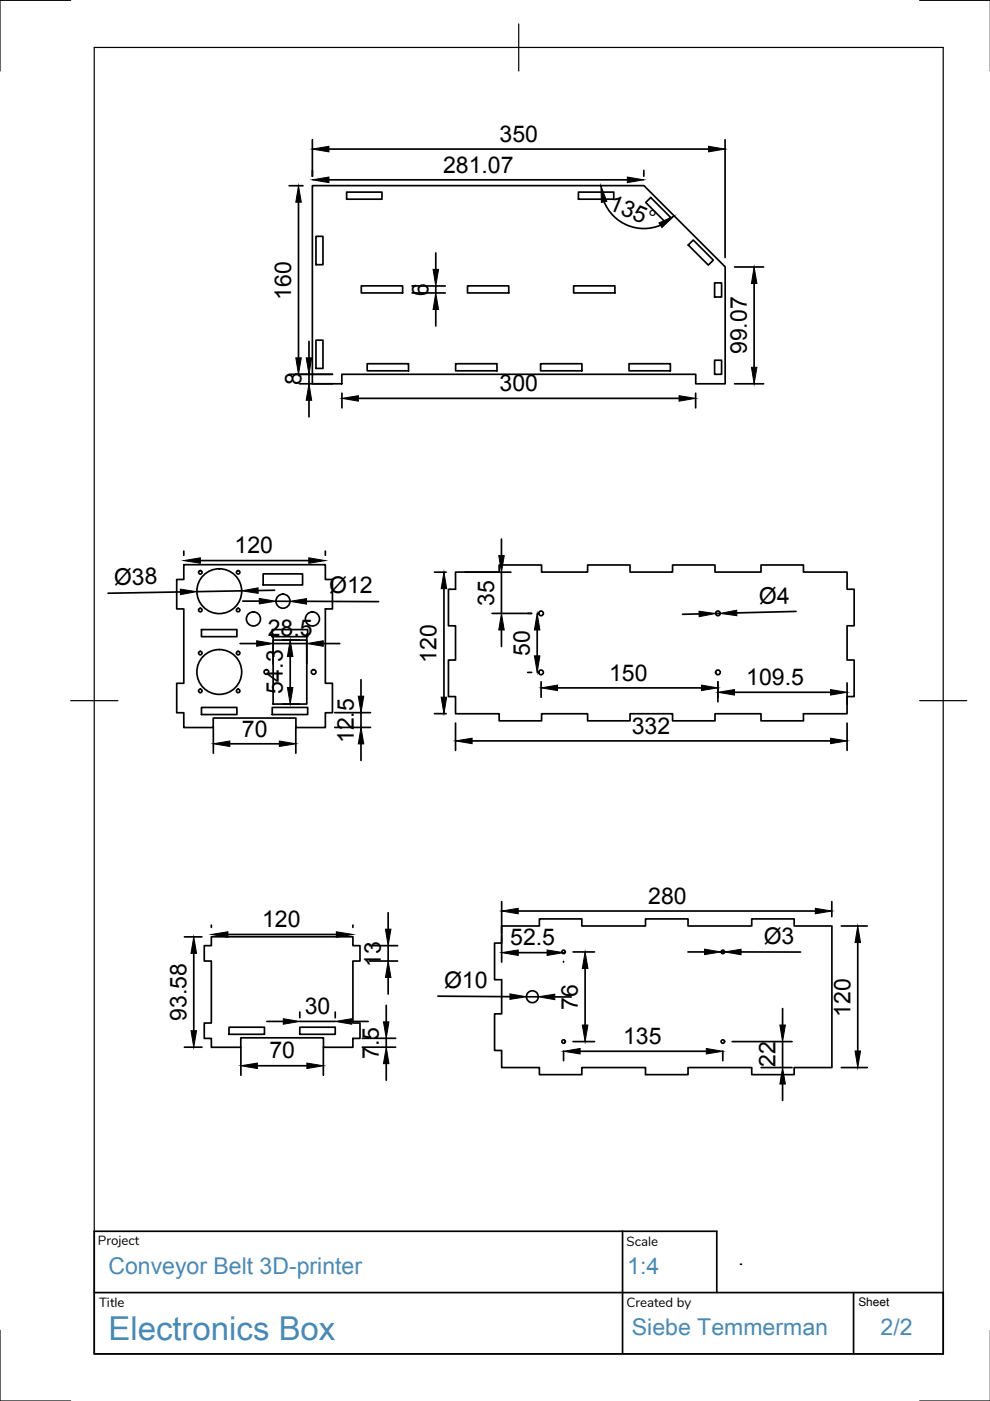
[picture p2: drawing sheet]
<svg xmlns="http://www.w3.org/2000/svg" width="210mm" height="297mm" viewBox="0 0 210 297" stroke-linecap="round" stroke-linejoin="round" font-family="sans-serif">
<!-- layer: Visible -->
<g fill="none" stroke="#000" stroke-width=".36">
<path d="M66.2 39.4h70.3l17.3 17.2v24.8h-6.3v-2h-75v2h-6.3zM67 50.1h1.5v6h-1.5zM73.5 40.7h7.5v1.5h-7.5zM122.6 40.7h7.5v1.5h-7.5zM136.9 42.9l1.1-1 4.2 4.2-1 1.1zM147 50.9l4.2 4.2-1 1.1-4.3-4.2zM151.5 60h1.5v3h-1.5zM67 72.1h1.5v6h-1.5zM76.6 60.6h8.8v1.5h-8.8zM77.9 77.1h8.7v1.5h-8.7zM96.6 77.1h8.8v1.5h-8.8zM99.1 60.6h8.8v1.5h-8.8z"/>
<path d="M114.6 77.1h8.8v1.5h-8.8zM121.6 60.6h8.8v1.5h-8.8zM133.4 77.1h8.7v1.5h-8.7zM151.5 76.4h1.5v3h-1.5zM39 119.7h30v3.2h1.5v6.2h-1.5v15.8h1.5v6.2h-1.5v3.1h-6.3v-2h-17.5v2h-6.2v-3.1h-1.5v-6.2h1.5v-15.8h-1.5v-6.2h1.5zM42.7 133.5h7.5v1.5h-7.5zM55.8 121.7h8.4v2.3h-8.4zM57.7 133.5h7.5v1.5h-7.5zM57.9 135.7h7.1v13.6h-7.1zM96.6 121.3h9.2v-1.5h9v1.5h9.8v-1.5h9v1.5h9v-1.5h9v1.5h9.8v-1.5h8.9v1.5h9.3v3.6h1.5v7.8h-1.5v7.2h1.5v7.8h-1.5v3.6h-9.3v1.5h-8.9v-1.5h-9.8v1.5h-9v-1.5h-9v1.5h-9v-1.5h-9.8v1.5h-9v-1.5h-9.2v-3.6h-1.5v-7.8h1.5v-7.2h-1.5v-7.8h1.5zM42.7 150h7.5v1.5h-7.5zM57.7 150h7.5v1.5h-7.5z"/>
<path d="M44.8 198.6h30v1.9h1.5v3.3h-1.5v13.1h1.5v3.3h-1.5v1.8h-6.2v-2h-17.5v2h-6.3v-1.8h-1.5v-3.3h1.5v-13.1h-1.5v-3.3h1.5zM106.4 196.3h8v-1.5h9v1.5h13.5v-1.5h9v1.5h13.5v-1.5h9v1.5h8v30h-8v1.5h-9v-1.5h-13.5v1.5h-9v-1.5h-13.5v1.5h-9v-1.5h-8v-3.6h-1.5v-7.7h1.5v-7.3h-1.5v-7.8h1.5zM48.6 217.8h7.5v1.5h-7.5zM63.6 217.8h7.5v1.5h-7.5z"/>
<circle cx="42.5" cy="138.5" r=".37"/>
<circle cx="42.5" cy="129.3" r=".37"/>
<circle cx="42.5" cy="121.3" r=".37"/>
<circle cx="46.5" cy="125.3" r="4.8"/>
<circle cx="50.5" cy="138.5" r=".37"/>
<circle cx="50.5" cy="129.3" r=".37"/>
<circle cx="50.5" cy="121.3" r=".37"/>
<circle cx="53.7" cy="131.2" r="1.49"/>
<circle cx="60" cy="127.5" r="1.49"/>
<circle cx="66.2" cy="131.2" r="1.49"/>
<circle cx="114.7" cy="130" r=".5"/>
<circle cx="152.2" cy="130" r=".5"/>
<circle cx="42.5" cy="146.5" r=".37"/>
<circle cx="46.5" cy="142.5" r="4.8"/>
<circle cx="50.5" cy="146.5" r=".37"/>
<circle cx="56.5" cy="142.5" r=".5"/>
<circle cx="66.5" cy="142.5" r=".5"/>
<circle cx="114.7" cy="142.6" r=".5"/>
<circle cx="152.2" cy="142.6" r=".5"/>
<circle cx="112.9" cy="211.3" r="1.26"/>
<circle cx="119.5" cy="201.8" r=".37"/>
<circle cx="153.3" cy="201.8" r=".37"/>
<circle cx="119.5" cy="220.8" r=".37"/>
<circle cx="153.3" cy="220.8" r=".37"/>
</g>
<!-- layer: Border -->
<path d="M15 .1h-15v15M20 10.1h180v276.9h-180zM110 5.1v10M195 .1h15M15 148.6h10M195 148.6h10M0 282.1v14.9h15M195 297h15" fill="none" stroke="#000" stroke-width=".25"/>
<!-- layer: TitleBlock -->
<path d="M20 274.1h180v12.9h-180v-25.9h132v13M132 261.1v25.9M181 274.1v12.9" fill="none" stroke="#000" stroke-width=".36"/>
<circle cx="157" cy="268" r=".18" fill="#000"/>
<!-- layer: Dimensions -->
<g fill="none" stroke="#000" stroke-width=".36">
<path d="M61.3 39.4h2.9M66.2 29.6v7.8M69.7 31.6h80.5M69.7 38.1h63.3M136.5 36.1v1.3M153.7 29.6v25M63.3 42.9v33M92.4 53.6v3.5M128.1 42.8a9.1 9.1 0 0 0 11.9 4.9M155.7 56.6h6.2M61.3 79.4h9.2M65.5 72.4v3.5"/>
<path d="M65.5 79.4v2M87.4 60.6h7M87.4 62.1h7M92.4 60.6v1.5M92.4 65.6v3.5M159.9 60.1v17.8M63.5 81.4h7M65.5 84.9v3.5M72.5 83.4v3.1M76 84.5h68M147.5 83.4v3.1M155.7 81.4h6.2"/>
<path d="M39 116.8v.9M42.5 118.9h23M69 116.8v.9M106.3 114.3v3.5M38.2 125.5l-15.3 .3M50.9 136.4h3.5M51.2 125.3l-9.5 .1M51.5 127.5h3.5M57.9 134.4v6.4M57.9 136.4h7.1M58.2 125.1l-3.5 .1M58.5 127.5h3"/>
<path d="M59.9 135.7h3.6M61.5 139.2v6.6M65 127.5l15.3 .1M65 134.4v6.4M68.5 136.4h3.5M92.1 121.3h2.5M94.1 124.8v23M98.6 121.3h9.7M104.3 130.1h8.4M106.3 121.3v8.8M106.3 133.6v3.5M113.9 133.6v5.5"/>
<path d="M148.2 130.2h-3.5M152.7 130.1h-1M168.8 129.6l-12.6 .3M45.2 154.2v5.5M48.7 157.7h10.5M59.9 149.3h3.6M62.7 154.2v5.5M71 154.2h7.5M71 151.1h7.5M76.5 144.1v3.5M76.5 151.1v3.1M76.5 157.7v3.5"/>
<path d="M92.1 151.3h2.5M96.6 153.3v5.8M100.1 157.1h76M111.9 142.6h.8M114.7 144.6v3.2M118.2 145.8h30.5M152.2 144.6v4.2M155.7 146.8h20.4M179.6 144.8v4.5M179.6 153.3v5.8M39.1 198.6h3.7M44.8 196.1v.5"/>
<path d="M48.3 198.1h23M74.8 196.1v.5M82.3 193.5v3.5M106.4 191.2v6.8M106.4 198.3v5.7M109.9 193.2h63M176.4 191.2v3.1M178.4 196.3h5.5M181.9 199.8v23M41.1 202.1v16.4M56.6 216.6h3.5M63.6 214.6v1.2"/>
<path d="M63.6 216.6h7.5M71.1 214.6v1.2M74.6 216.6h3.5M78.3 200.5h6M78.3 203.8h6M81.9 213.2v3.4M82.3 200.5v3.3M82.3 207.2v3.6M92.8 211.2l15.3 .1M109.9 202h6.1M111.6 211.3h2.5M117.6 211.4h3.5"/>
<path d="M119.5 203.8v.2M121.5 201.8h4.5M124.1 205.3v12M145.9 201.8h3.5M152.9 201.8h.7M157.1 201.8l12.6 .1M165.9 213.8v3.5M39.1 222h3.7M51.1 222v6M54.6 226h10.5M68.6 222v6M76.8 222h7.1"/>
<path d="M76.8 220.1h7.1M81.9 220.1v1.9M81.9 225.5v3.5M119.5 222.8v2.1M121.5 220.8h4.5M123 222.9h26.8M153.2 222.8v2.1M155.2 220.8h12.7M161.4 226.3h6.5M165.9 220.8v5.5M165.9 229.8v3.5M178.4 226.3h5.5"/>
</g>
<g fill="#000" stroke="#000" stroke-width=".21">
<path d="M66.2 31.6l3.5-.6v1.2zM66.2 38.1l3.5-.6v1.2zM133 37.5l3.5 .6-3.5 .6zM150.2 31l3.5 .6-3.5 .6zM63.3 39.4l.6 3.5h-1.2zM91.8 57.1h1.2l-.6 3.5zM127.4 39.4l1.3 3.3-1.2 .2zM139.7 47.3l3.2-1.5-2.5 2.4zM62.7 75.9h1.2l-.6 3.5zM64.9 75.9h1.2l-.6 3.5zM92.4 62.1l.6 3.5h-1.2zM159.9 56.6l.6 3.5h-1.2z"/>
<path d="M159.3 77.9h1.2l-.6 3.5zM65.5 81.4l.6 3.5h-1.2zM72.5 84.5l3.5-.6v1.2zM144 83.9l3.5 .6-3.5 .6zM39 118.9l3.5-.6v1.1zM65.5 118.3l3.5 .6-3.5 .5zM105.7 117.8h1.2l-.6 3.5zM38.2 124.9l3.5 .5-3.5 .7zM54.4 135.9l3.5 .5-3.5 .6zM51.2 125.3l3.5-.7v1.2zM55 126.9l3.5 .6-3.5 .5zM61.5 135.7l.6 3.5h-1.2z"/>
<path d="M61.5 127.5l3.5-.6v1.2zM65 136.4l3.5-.5v1.1zM94.1 121.3l.6 3.5h-1.2zM106.3 130.1l.6 3.5h-1.2zM113.9 130.1l.6 3.5h-1.2zM113.3 139.1h1.2l-.6 3.5zM148.2 129.6l3.5 .5-3.5 .7zM152.7 130.1l3.5-.7v1.1zM45.2 157.7l3.5-.6v1.2zM59.2 157.1l3.5 .6-3.5 .6zM60.9 145.8h1.2l-.6 3.5zM76.5 154.2l.6 3.5h-1.1z"/>
<path d="M76 147.6h1.1l-.6 3.5zM93.5 147.8h1.2l-.6 3.5zM96.6 157.1l3.5-.6v1.2zM114.7 145.8l3.5-.5v1.1zM148.7 145.3l3.5 .5-3.5 .6zM152.2 146.8l3.5-.6v1.2zM176.1 156.5l3.5 .6-3.5 .6zM176.1 146.2l3.5 .6-3.5 .6zM44.8 198.1l3.5-.5v1.1zM71.3 197.6l3.5 .5-3.5 .6zM81.7 197h1.2l-.6 3.5zM106.4 193.2l3.5-.6v1.1z"/>
<path d="M172.9 192.6l3.5 .6-3.5 .5zM181.9 196.3l.6 3.5h-1.2zM41.1 198.6l.6 3.5h-1.2zM40.5 218.5h1.2l-.6 3.5zM60.1 216l3.5 .6-3.5 .6zM71.1 216.6l3.5-.6v1.2zM81.3 216.6h1.2l-.6 3.5zM82.3 203.8l.6 3.4h-1.2zM108.1 210.7l3.5 .6-3.5 .6zM106.4 202l3.5-.6v1.2zM116 201.4l3.5 .6-3.5 .6zM114.1 211.3l3.5-.5v1.1z"/>
<path d="M124.1 201.8l.6 3.5h-1.2zM123.5 217.3h1.2l-.6 3.5zM149.4 201.2l3.5 .6-3.5 .6zM153.6 201.8l3.5-.5v1.1zM165.4 217.3h1.1l-.6 3.5zM51.1 226l3.5-.6v1.2zM65.1 225.4l3.5 .6-3.5 .6zM81.9 222l.6 3.5h-1.2zM119.5 222.9l3.5-.6v1.2zM149.8 222.3l3.4 .6-3.4 .6zM165.9 226.3l.6 3.5h-1.1zM181.3 222.8h1.2l-.6 3.5z"/>
</g>
<text font-size="7" fill="#488ab6" x="23" y="284">Electronics Box</text>
<g font-size="4.9">
<text x="105.9" y="30.1">350</text>
<text x="93.9" y="36.6">281.07</text>
<text x="128.8" y="44.4" transform="rotate(23 128.8 44.4)">135°</text>
<text x="61.7" y="63.6" transform="rotate(-90 61.7 63.6)">160</text>
<text x="90.8" y="62.7" transform="rotate(-90 90.8 62.7)">6</text>
<text x="158.3" y="75.1" transform="rotate(-90 158.3 75.1)">99.07</text>
<text x="63.9" y="81.7" transform="rotate(-90 63.9 81.7)">8</text>
<text x="105.9" y="82.9">300</text>
<text x="49.7" y="117.3">120</text>
<text x="24.2" y="124" transform="rotate(-1 24.2 124)">Ø38</text>
<text x="69.8" y="125.8">Ø12</text>
<text x="104.8" y="128.4" transform="rotate(-90 104.8 128.4)">35</text>
<text x="161" y="128.1" transform="rotate(-1 161 128.1)">Ø4</text>
<text x="56.8" y="134.9">28.5</text>
<text x="92.6" y="140.5" transform="rotate(-90 92.6 140.5)">120</text>
<text x="112.4" y="139" transform="rotate(-90 112.4 139)">50</text>
<text x="60" y="147.2" transform="rotate(-90 60 147.2)">54.3</text>
<text x="129.2" y="144.3">150</text>
<text x="158.2" y="145.2">109.5</text>
<text x="134" y="155.5">332</text>
<text x="51.3" y="156.2">70</text>
<text x="75" y="157.6" transform="rotate(-90 75 157.6)">12.5</text>
<text x="137.4" y="191.6">280</text>
<text x="55.6" y="196.6">120</text>
<text x="108.2" y="200.4">52.5</text>
<text x="161.9" y="200.1">Ø3</text>
<text x="80.8" y="205" transform="rotate(-90 80.8 205)">13</text>
<text x="94.1" y="209.5">Ø10</text>
<text x="64.6" y="215">30</text>
<text x="122.5" y="214.1" transform="rotate(-90 122.5 214.1)">76</text>
<text x="180.3" y="215.6" transform="rotate(-90 180.3 215.6)">120</text>
<text x="39.5" y="216.4" transform="rotate(-90 39.5 216.4)">93.58</text>
<text x="132.1" y="221.3">135</text>
<text x="57.1" y="224.4">70</text>
<text x="80.3" y="224.5" transform="rotate(-90 80.3 224.5)">7.5</text>
<text x="164.4" y="226.2" transform="rotate(-90 164.4 226.2)">22</text>
</g>
<g font-size="4.9" fill="#488ab6">
<text x="23" y="270.1">Conveyor Belt 3D-printer</text>
<text x="133" y="270.1">1:4</text>
<text x="134" y="283">Siebe Temmerman</text>
<text x="186.7" y="283">2/2</text>
</g>
<g font-size="2.8">
<text x="20.8" y="264">Project</text>
<text x="132.9" y="264.1">Scale</text>
<text x="21" y="277.1">Title</text>
<text x="132.8" y="277.1">Created by</text>
</g>
<text font-size="2.5" x="182" y="276.8">Sheet</text>
</svg>
